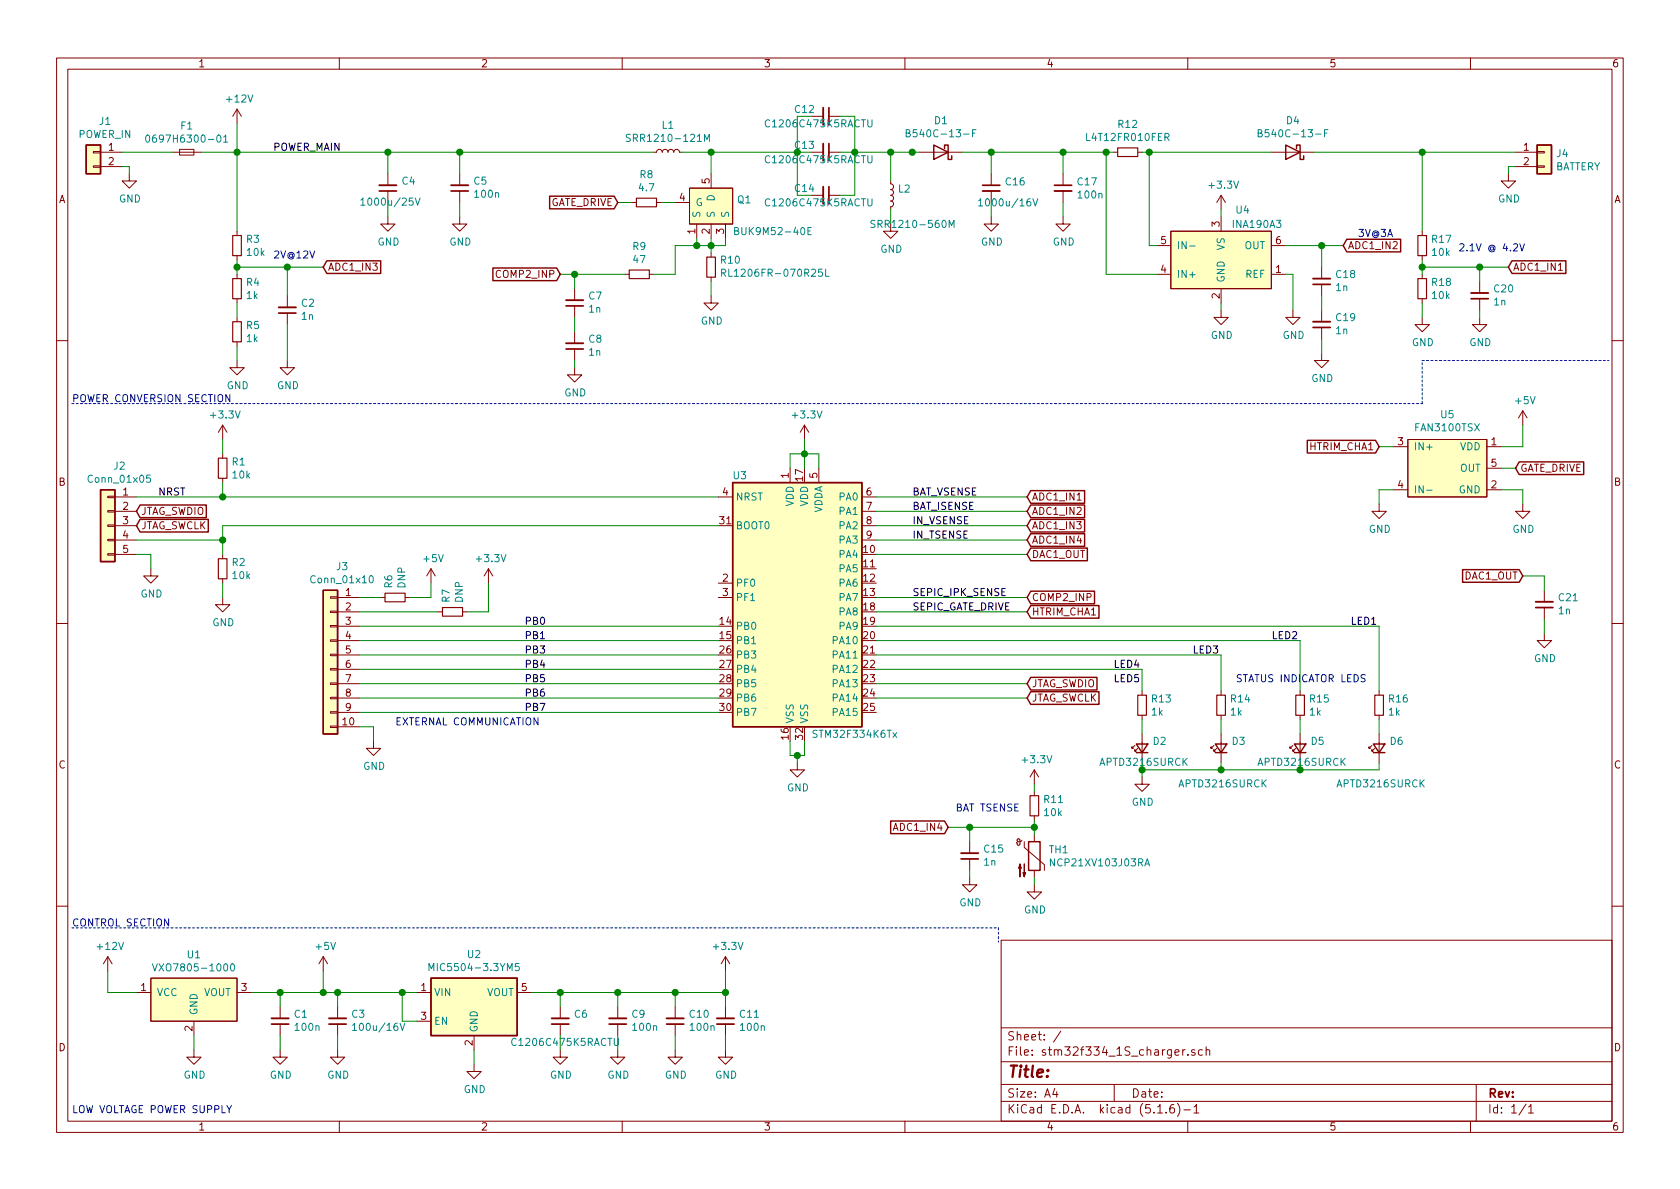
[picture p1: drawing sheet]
EESchema Schematic File Version 4
EELAYER 30 0
EELAYER END
$Descr A4 11693 8268
encoding utf-8
Sheet 1 1
Title ""
Date ""
Rev ""
Comp ""
Comment1 ""
Comment2 ""
Comment3 ""
Comment4 ""
$EndDescr
$Comp
L MCU_ST_STM32F3:STM32F334K6Tx U3
U 1 1
P 5600 4150
F 0 "U3" H 5150 5000 50  0000 C CNN
F 1 "STM32F334K6Tx" H 5950 3200 50  0000 C CNN
F 2 "Package_QFP:LQFP-32_7x7mm_P0.8mm" H 5100 3250 50  0001 R CNN
F 3 "http://www.st.com/st-web-ui/static/active/en/resource/technical/document/datasheet/DM00097745.pdf" H 5600 4150 50  0001 C CNN
	1    5600 4150
	1    0    0    -1  
$EndComp
$Comp
L Connector_Generic:Conn_01x02 J4
U 1 1
P 10750 1050
F 0 "J4" H 10830 1042 50  0000 L CNN
F 1 "BATTERY" H 10830 951 50  0000 L CNN
F 2 "stm32f334_1S_charger:18650_holder" H 10750 1050 50  0001 C CNN
F 3 "~" H 10750 1050 50  0001 C CNN
	1    10750 1050
	1    0    0    -1  
$EndComp
$Comp
L power:GND #PWR042
U 1 1
P 10500 1200
F 0 "#PWR042" H 10500 950 50  0001 C CNN
F 1 "GND" H 10505 1027 50  0000 C CNN
F 2 "" H 10500 1200 50  0001 C CNN
F 3 "" H 10500 1200 50  0001 C CNN
	1    10500 1200
	1    0    0    -1  
$EndComp
Wire Wire Line
	10500 1200 10500 1150
Wire Wire Line
	10500 1150 10550 1150
Text GLabel 10550 3250 2    50   Input ~ 0
GATE_DRIVE
$Comp
L stm32f334_1S_charger:FAN3100TSX U5
U 1 1
P 9800 3100
F 0 "U5" H 10075 3325 50  0000 C CNN
F 1 "FAN3100TSX" H 10075 3234 50  0000 C CNN
F 2 "Package_TO_SOT_SMD:SOT-23-5_HandSoldering" H 10050 3100 50  0001 C CNN
F 3 "" H 10050 3100 50  0001 C CNN
	1    9800 3100
	1    0    0    -1  
$EndComp
Wire Wire Line
	10550 3250 10450 3250
$Comp
L power:+5V #PWR043
U 1 1
P 10600 2950
F 0 "#PWR043" H 10600 2800 50  0001 C CNN
F 1 "+5V" H 10615 3123 50  0000 C CNN
F 2 "" H 10600 2950 50  0001 C CNN
F 3 "" H 10600 2950 50  0001 C CNN
	1    10600 2950
	1    0    0    -1  
$EndComp
Wire Wire Line
	10600 2950 10600 3100
Wire Wire Line
	10600 3100 10450 3100
$Comp
L power:GND #PWR044
U 1 1
P 10600 3500
F 0 "#PWR044" H 10600 3250 50  0001 C CNN
F 1 "GND" H 10605 3327 50  0000 C CNN
F 2 "" H 10600 3500 50  0001 C CNN
F 3 "" H 10600 3500 50  0001 C CNN
	1    10600 3500
	1    0    0    -1  
$EndComp
Wire Wire Line
	10600 3500 10600 3400
Wire Wire Line
	10600 3400 10450 3400
Wire Wire Line
	9700 3400 9600 3400
Wire Wire Line
	9600 3400 9600 3500
Wire Wire Line
	9600 3100 9700 3100
$Comp
L power:GND #PWR039
U 1 1
P 9600 3500
F 0 "#PWR039" H 9600 3250 50  0001 C CNN
F 1 "GND" H 9605 3327 50  0000 C CNN
F 2 "" H 9600 3500 50  0001 C CNN
F 3 "" H 9600 3500 50  0001 C CNN
	1    9600 3500
	1    0    0    -1  
$EndComp
$Comp
L power:GND #PWR026
U 1 1
P 5550 5300
F 0 "#PWR026" H 5550 5050 50  0001 C CNN
F 1 "GND" H 5555 5127 50  0000 C CNN
F 2 "" H 5550 5300 50  0001 C CNN
F 3 "" H 5550 5300 50  0001 C CNN
	1    5550 5300
	1    0    0    -1  
$EndComp
Wire Wire Line
	5500 5150 5500 5250
Wire Wire Line
	5500 5250 5550 5250
Wire Wire Line
	5600 5250 5600 5150
Wire Wire Line
	5550 5300 5550 5250
Connection ~ 5550 5250
Wire Wire Line
	5550 5250 5600 5250
Text GLabel 7150 4250 2    50   Input ~ 0
HTRIM_CHA1
Text GLabel 9600 3100 0    50   Input ~ 0
HTRIM_CHA1
Text GLabel 7150 3850 2    50   Input ~ 0
DAC1_OUT
Text GLabel 10600 4000 0    50   Input ~ 0
DAC1_OUT
$Comp
L Device:C_Small C21
U 1 1
P 10750 4200
F 0 "C21" H 10658 4154 50  0000 R CNN
F 1 "1n" H 10658 4245 50  0000 R CNN
F 2 "Capacitor_SMD:C_1206_3216Metric_Pad1.42x1.75mm_HandSolder" H 10750 4200 50  0001 C CNN
F 3 "~" H 10750 4200 50  0001 C CNN
	1    10750 4200
	-1   0    0    1   
$EndComp
$Comp
L power:GND #PWR045
U 1 1
P 10750 4400
F 0 "#PWR045" H 10750 4150 50  0001 C CNN
F 1 "GND" H 10755 4227 50  0000 C CNN
F 2 "" H 10750 4400 50  0001 C CNN
F 3 "" H 10750 4400 50  0001 C CNN
	1    10750 4400
	1    0    0    -1  
$EndComp
Wire Wire Line
	10600 4000 10750 4000
Wire Wire Line
	10750 4000 10750 4100
Wire Wire Line
	10750 4300 10750 4400
Text GLabel 7150 4150 2    50   Input ~ 0
COMP2_INP
Text GLabel 7150 3450 2    50   Input ~ 0
ADC1_IN1
Text GLabel 10500 1850 2    50   Input ~ 0
ADC1_IN1
$Comp
L Device:R_Small R17
U 1 1
P 9900 1700
F 0 "R17" H 9959 1746 50  0000 L CNN
F 1 "10k" H 9959 1655 50  0000 L CNN
F 2 "Resistor_SMD:R_1206_3216Metric_Pad1.42x1.75mm_HandSolder" H 9900 1700 50  0001 C CNN
F 3 "~" H 9900 1700 50  0001 C CNN
	1    9900 1700
	1    0    0    -1  
$EndComp
$Comp
L Device:R_Small R18
U 1 1
P 9900 2000
F 0 "R18" H 9959 2046 50  0000 L CNN
F 1 "10k" H 9959 1955 50  0000 L CNN
F 2 "Resistor_SMD:R_1206_3216Metric_Pad1.42x1.75mm_HandSolder" H 9900 2000 50  0001 C CNN
F 3 "~" H 9900 2000 50  0001 C CNN
	1    9900 2000
	1    0    0    -1  
$EndComp
Wire Wire Line
	9900 1600 9900 1050
Text GLabel 3900 1900 0    50   Input ~ 0
COMP2_INP
Wire Wire Line
	4000 2200 4000 2300
Wire Wire Line
	4000 1900 4350 1900
Connection ~ 4000 1900
Wire Wire Line
	4000 2000 4000 1900
Wire Wire Line
	4950 1700 4950 1750
Connection ~ 4950 1700
Wire Wire Line
	4700 1700 4850 1700
Wire Wire Line
	4700 1900 4700 1700
Wire Wire Line
	4550 1900 4700 1900
Wire Wire Line
	3900 1900 4000 1900
$Comp
L power:GND #PWR020
U 1 1
P 4000 2550
F 0 "#PWR020" H 4000 2300 50  0001 C CNN
F 1 "GND" H 4005 2377 50  0000 C CNN
F 2 "" H 4000 2550 50  0001 C CNN
F 3 "" H 4000 2550 50  0001 C CNN
	1    4000 2550
	1    0    0    -1  
$EndComp
$Comp
L Device:C_Small C7
U 1 1
P 4000 2100
F 0 "C7" H 3908 2054 50  0000 R CNN
F 1 "1n" H 3908 2145 50  0000 R CNN
F 2 "Capacitor_SMD:C_1206_3216Metric_Pad1.42x1.75mm_HandSolder" H 4000 2100 50  0001 C CNN
F 3 "~" H 4000 2100 50  0001 C CNN
	1    4000 2100
	-1   0    0    1   
$EndComp
$Comp
L Device:R_Small R9
U 1 1
P 4450 1900
F 0 "R9" V 4254 1900 50  0000 C CNN
F 1 "47" V 4345 1900 50  0000 C CNN
F 2 "Resistor_SMD:R_1206_3216Metric_Pad1.42x1.75mm_HandSolder" H 4450 1900 50  0001 C CNN
F 3 "~" H 4450 1900 50  0001 C CNN
	1    4450 1900
	0    1    1    0   
$EndComp
Wire Wire Line
	4600 1400 4700 1400
Wire Wire Line
	4300 1400 4400 1400
$Comp
L Device:R_Small R8
U 1 1
P 4500 1400
F 0 "R8" V 4304 1400 50  0000 C CNN
F 1 "4.7" V 4395 1400 50  0000 C CNN
F 2 "Resistor_SMD:R_1206_3216Metric_Pad1.42x1.75mm_HandSolder" H 4500 1400 50  0001 C CNN
F 3 "~" H 4500 1400 50  0001 C CNN
	1    4500 1400
	0    1    1    0   
$EndComp
Text GLabel 4300 1400 0    50   Input ~ 0
GATE_DRIVE
Wire Wire Line
	4950 1950 4950 2050
Wire Wire Line
	4950 1650 4950 1700
$Comp
L Device:R_Small R10
U 1 1
P 4950 1850
F 0 "R10" H 4891 1804 50  0000 R CNN
F 1 "RL1206FR-070R25L" H 4891 1895 50  0000 R CNN
F 2 "Resistor_SMD:R_1206_3216Metric_Pad1.42x1.75mm_HandSolder" H 4950 1850 50  0001 C CNN
F 3 "~" H 4950 1850 50  0001 C CNN
	1    4950 1850
	-1   0    0    1   
$EndComp
Wire Wire Line
	6200 1450 6200 1550
Wire Wire Line
	6900 1400 6900 1500
Wire Wire Line
	6900 1050 7400 1050
Wire Wire Line
	6900 1200 6900 1050
Wire Wire Line
	7400 1200 7400 1050
Wire Wire Line
	7400 1500 7400 1400
$Comp
L power:GND #PWR033
U 1 1
P 7400 1500
F 0 "#PWR033" H 7400 1250 50  0001 C CNN
F 1 "GND" H 7405 1327 50  0000 C CNN
F 2 "" H 7400 1500 50  0001 C CNN
F 3 "" H 7400 1500 50  0001 C CNN
	1    7400 1500
	1    0    0    -1  
$EndComp
$Comp
L power:GND #PWR030
U 1 1
P 6900 1500
F 0 "#PWR030" H 6900 1250 50  0001 C CNN
F 1 "GND" H 6905 1327 50  0000 C CNN
F 2 "" H 6900 1500 50  0001 C CNN
F 3 "" H 6900 1500 50  0001 C CNN
	1    6900 1500
	1    0    0    -1  
$EndComp
$Comp
L power:GND #PWR028
U 1 1
P 6200 1550
F 0 "#PWR028" H 6200 1300 50  0001 C CNN
F 1 "GND" H 6205 1377 50  0000 C CNN
F 2 "" H 6200 1550 50  0001 C CNN
F 3 "" H 6200 1550 50  0001 C CNN
	1    6200 1550
	1    0    0    -1  
$EndComp
$Comp
L power:GND #PWR023
U 1 1
P 4950 2050
F 0 "#PWR023" H 4950 1800 50  0001 C CNN
F 1 "GND" H 4955 1877 50  0000 C CNN
F 2 "" H 4950 2050 50  0001 C CNN
F 3 "" H 4950 2050 50  0001 C CNN
	1    4950 2050
	1    0    0    -1  
$EndComp
Wire Wire Line
	5550 1350 5550 1050
Wire Wire Line
	5650 1350 5550 1350
Connection ~ 5550 1050
Wire Wire Line
	5550 800  5550 1050
Wire Wire Line
	5650 800  5550 800 
Wire Wire Line
	5950 1350 5950 1050
Wire Wire Line
	5850 1350 5950 1350
Wire Wire Line
	5950 1050 5850 1050
Connection ~ 5950 1050
Wire Wire Line
	5950 800  5950 1050
Wire Wire Line
	5850 800  5950 800 
Wire Wire Line
	6200 1050 5950 1050
Wire Wire Line
	6200 1250 6200 1050
Wire Wire Line
	2700 1400 2700 1500
Wire Wire Line
	2700 1050 3200 1050
Wire Wire Line
	2700 1200 2700 1050
Wire Wire Line
	3200 1050 4550 1050
Connection ~ 3200 1050
Wire Wire Line
	3200 1200 3200 1050
Wire Wire Line
	3200 1500 3200 1400
$Comp
L power:GND #PWR016
U 1 1
P 3200 1500
F 0 "#PWR016" H 3200 1250 50  0001 C CNN
F 1 "GND" H 3205 1327 50  0000 C CNN
F 2 "" H 3200 1500 50  0001 C CNN
F 3 "" H 3200 1500 50  0001 C CNN
	1    3200 1500
	1    0    0    -1  
$EndComp
$Comp
L power:GND #PWR014
U 1 1
P 2700 1500
F 0 "#PWR014" H 2700 1250 50  0001 C CNN
F 1 "GND" H 2705 1327 50  0000 C CNN
F 2 "" H 2700 1500 50  0001 C CNN
F 3 "" H 2700 1500 50  0001 C CNN
	1    2700 1500
	1    0    0    -1  
$EndComp
$Comp
L Device:Fuse_Small F1
U 1 1
P 1300 1050
F 0 "F1" H 1300 1235 50  0000 C CNN
F 1 "0697H6300-01" H 1300 1144 50  0000 C CNN
F 2 "stm32f334_1S_charger:0697H6300-01" H 1300 1050 50  0001 C CNN
F 3 "~" H 1300 1050 50  0001 C CNN
	1    1300 1050
	1    0    0    -1  
$EndComp
Text Label 1900 1050 0    50   ~ 0
POWER_MAIN
Wire Wire Line
	900  1150 900  1200
Wire Wire Line
	850  1150 900  1150
$Comp
L power:GND #PWR02
U 1 1
P 900 1200
F 0 "#PWR02" H 900 950 50  0001 C CNN
F 1 "GND" H 905 1027 50  0000 C CNN
F 2 "" H 900 1200 50  0001 C CNN
F 3 "" H 900 1200 50  0001 C CNN
	1    900  1200
	1    0    0    -1  
$EndComp
Wire Wire Line
	850  1050 1200 1050
Wire Wire Line
	5650 1050 5550 1050
$Comp
L Connector_Generic:Conn_01x02 J1
U 1 1
P 650 1050
F 0 "J1" H 568 1267 50  0000 C CNN
F 1 "POWER_IN" H 568 1176 50  0000 C CNN
F 2 "Connector_PinHeader_2.54mm:PinHeader_1x02_P2.54mm_Vertical" H 650 1050 50  0001 C CNN
F 3 "~" H 650 1050 50  0001 C CNN
	1    650  1050
	-1   0    0    -1  
$EndComp
$Comp
L Device:C_Small C4
U 1 1
P 2700 1300
F 0 "C4" H 2608 1254 50  0000 R CNN
F 1 "1000u/25V" H 2900 1400 50  0000 R CNN
F 2 "Capacitor_THT:CP_Radial_D13.0mm_P5.00mm" H 2700 1300 50  0001 C CNN
F 3 "~" H 2700 1300 50  0001 C CNN
	1    2700 1300
	-1   0    0    1   
$EndComp
$Comp
L Device:C_Small C5
U 1 1
P 3200 1300
F 0 "C5" H 3108 1254 50  0000 R CNN
F 1 "100n" H 3108 1345 50  0000 R CNN
F 2 "Capacitor_SMD:C_1206_3216Metric_Pad1.42x1.75mm_HandSolder" H 3200 1300 50  0001 C CNN
F 3 "~" H 3200 1300 50  0001 C CNN
	1    3200 1300
	-1   0    0    1   
$EndComp
$Comp
L Device:C_Small C14
U 1 1
P 5750 1350
F 0 "C14" V 5700 1200 50  0000 C CNN
F 1 "C1206C475K5RACTU" V 5800 1300 50  0000 C CNN
F 2 "Capacitor_SMD:C_1206_3216Metric_Pad1.42x1.75mm_HandSolder" H 5750 1350 50  0001 C CNN
F 3 "~" H 5750 1350 50  0001 C CNN
	1    5750 1350
	0    1    1    0   
$EndComp
$Comp
L Device:C_Small C12
U 1 1
P 5750 800
F 0 "C12" V 5700 650 50  0000 C CNN
F 1 "C1206C475K5RACTU" V 5800 750 50  0000 C CNN
F 2 "Capacitor_SMD:C_1206_3216Metric_Pad1.42x1.75mm_HandSolder" H 5750 800 50  0001 C CNN
F 3 "~" H 5750 800 50  0001 C CNN
	1    5750 800 
	0    1    1    0   
$EndComp
$Comp
L Device:C_Small C13
U 1 1
P 5750 1050
F 0 "C13" V 5700 900 50  0000 C CNN
F 1 "C1206C475K5RACTU" V 5800 1000 50  0000 C CNN
F 2 "Capacitor_SMD:C_1206_3216Metric_Pad1.42x1.75mm_HandSolder" H 5750 1050 50  0001 C CNN
F 3 "~" H 5750 1050 50  0001 C CNN
	1    5750 1050
	0    1    1    0   
$EndComp
$Comp
L Device:L_Small L1
U 1 1
P 4650 1050
F 0 "L1" V 4835 1050 50  0000 C CNN
F 1 "SRR1210-121M" V 4744 1050 50  0000 C CNN
F 2 "Inductor_SMD:L_Bourns_SRR1210A" H 4650 1050 50  0001 C CNN
F 3 "~" H 4650 1050 50  0001 C CNN
	1    4650 1050
	0    -1   -1   0   
$EndComp
$Comp
L Device:L_Small L2
U 1 1
P 6200 1350
F 0 "L2" H 6248 1396 50  0000 L CNN
F 1 "SRR1210-560M" H 6050 1150 50  0000 L CNN
F 2 "Inductor_SMD:L_Bourns_SRR1210A" H 6200 1350 50  0001 C CNN
F 3 "~" H 6200 1350 50  0001 C CNN
	1    6200 1350
	1    0    0    -1  
$EndComp
$Comp
L Device:C_Small C16
U 1 1
P 6900 1300
F 0 "C16" H 6992 1346 50  0000 L CNN
F 1 "1000u/16V" H 6800 1200 50  0000 L CNN
F 2 "Capacitor_THT:CP_Radial_D10.0mm_P5.00mm" H 6900 1300 50  0001 C CNN
F 3 "~" H 6900 1300 50  0001 C CNN
	1    6900 1300
	1    0    0    -1  
$EndComp
$Comp
L Device:C_Small C17
U 1 1
P 7400 1300
F 0 "C17" H 7492 1346 50  0000 L CNN
F 1 "100n" H 7492 1255 50  0000 L CNN
F 2 "Capacitor_SMD:C_1206_3216Metric_Pad1.42x1.75mm_HandSolder" H 7400 1300 50  0001 C CNN
F 3 "~" H 7400 1300 50  0001 C CNN
	1    7400 1300
	1    0    0    -1  
$EndComp
Wire Wire Line
	9000 1900 8950 1900
Wire Wire Line
	8500 2100 8500 2150
Wire Wire Line
	8500 1450 8500 1500
$Comp
L power:GND #PWR037
U 1 1
P 9000 2150
F 0 "#PWR037" H 9000 1900 50  0001 C CNN
F 1 "GND" H 9005 1977 50  0000 C CNN
F 2 "" H 9000 2150 50  0001 C CNN
F 3 "" H 9000 2150 50  0001 C CNN
	1    9000 2150
	1    0    0    -1  
$EndComp
$Comp
L power:GND #PWR036
U 1 1
P 8500 2150
F 0 "#PWR036" H 8500 1900 50  0001 C CNN
F 1 "GND" H 8505 1977 50  0000 C CNN
F 2 "" H 8500 2150 50  0001 C CNN
F 3 "" H 8500 2150 50  0001 C CNN
	1    8500 2150
	1    0    0    -1  
$EndComp
$Comp
L power:+3.3V #PWR035
U 1 1
P 8500 1450
F 0 "#PWR035" H 8500 1300 50  0001 C CNN
F 1 "+3.3V" H 8515 1623 50  0000 C CNN
F 2 "" H 8500 1450 50  0001 C CNN
F 3 "" H 8500 1450 50  0001 C CNN
	1    8500 1450
	1    0    0    -1  
$EndComp
$Comp
L Device:R_Small R12
U 1 1
P 7850 1050
F 0 "R12" V 7654 1050 50  0000 C CNN
F 1 "L4T12FR010FER" V 7745 1050 50  0000 C CNN
F 2 "Resistor_SMD:R_1206_3216Metric_Pad1.42x1.75mm_HandSolder" H 7850 1050 50  0001 C CNN
F 3 "~" H 7850 1050 50  0001 C CNN
	1    7850 1050
	0    1    1    0   
$EndComp
$Comp
L stm32f334_1S_charger:INA190A3 U4
U 1 1
P 8500 1600
F 0 "U4" H 8650 1750 50  0000 C CNN
F 1 "INA190A3" H 8750 1650 50  0000 C CNN
F 2 "stm32f334_1S_charger:SC70-6" H 9700 1100 50  0001 C CNN
F 3 "" H 9700 1100 50  0001 C CNN
	1    8500 1600
	1    0    0    -1  
$EndComp
Wire Wire Line
	1400 1050 1650 1050
Connection ~ 2700 1050
Text GLabel 7150 3550 2    50   Input ~ 0
ADC1_IN2
Text GLabel 9350 1700 2    50   Input ~ 0
ADC1_IN2
$Comp
L power:GND #PWR040
U 1 1
P 9900 2200
F 0 "#PWR040" H 9900 1950 50  0001 C CNN
F 1 "GND" H 9905 2027 50  0000 C CNN
F 2 "" H 9900 2200 50  0001 C CNN
F 3 "" H 9900 2200 50  0001 C CNN
	1    9900 2200
	1    0    0    -1  
$EndComp
Wire Wire Line
	9900 2100 9900 2200
Wire Wire Line
	9900 1800 9900 1850
Wire Wire Line
	9900 1850 10300 1850
Wire Wire Line
	9900 1900 9900 1850
Connection ~ 9900 1850
Text GLabel 2250 1850 2    50   Input ~ 0
ADC1_IN3
$Comp
L Device:R_Small R3
U 1 1
P 1650 1700
F 0 "R3" H 1709 1746 50  0000 L CNN
F 1 "10k" H 1709 1655 50  0000 L CNN
F 2 "Resistor_SMD:R_1206_3216Metric_Pad1.42x1.75mm_HandSolder" H 1650 1700 50  0001 C CNN
F 3 "~" H 1650 1700 50  0001 C CNN
	1    1650 1700
	1    0    0    -1  
$EndComp
$Comp
L Device:R_Small R4
U 1 1
P 1650 2000
F 0 "R4" H 1709 2046 50  0000 L CNN
F 1 "1k" H 1709 1955 50  0000 L CNN
F 2 "Resistor_SMD:R_1206_3216Metric_Pad1.42x1.75mm_HandSolder" H 1650 2000 50  0001 C CNN
F 3 "~" H 1650 2000 50  0001 C CNN
	1    1650 2000
	1    0    0    -1  
$EndComp
Wire Wire Line
	1650 1600 1650 1050
Wire Wire Line
	1650 1800 1650 1850
Wire Wire Line
	1650 1900 1650 1850
Connection ~ 1650 1850
Connection ~ 1650 1050
Wire Wire Line
	1650 1050 2700 1050
Text GLabel 7150 3650 2    50   Input ~ 0
ADC1_IN3
Text GLabel 7150 4750 2    50   Input ~ 0
JTAG_SWDIO
Text GLabel 7150 4850 2    50   Input ~ 0
JTAG_SWCLK
Wire Wire Line
	6100 3650 7150 3650
Wire Wire Line
	6100 3550 7150 3550
Wire Wire Line
	6100 3450 7150 3450
Text Label 6350 3450 0    50   ~ 0
BAT_VSENSE
Text Label 6350 3550 0    50   ~ 0
BAT_ISENSE
Text Label 6350 3650 0    50   ~ 0
IN_VSENSE
Wire Wire Line
	6100 4150 7150 4150
Text Label 6350 4150 0    50   ~ 0
SEPIC_IPK_SENSE
Wire Wire Line
	6100 4250 7150 4250
Text Label 6350 4250 0    50   ~ 0
SEPIC_GATE_DRIVE
$Comp
L power:+12V #PWR07
U 1 1
P 1650 850
F 0 "#PWR07" H 1650 700 50  0001 C CNN
F 1 "+12V" H 1665 1023 50  0000 C CNN
F 2 "" H 1650 850 50  0001 C CNN
F 3 "" H 1650 850 50  0001 C CNN
	1    1650 850 
	1    0    0    -1  
$EndComp
Wire Wire Line
	1650 850  1650 1050
$Comp
L power:+12V #PWR01
U 1 1
P 750 6750
F 0 "#PWR01" H 750 6600 50  0001 C CNN
F 1 "+12V" H 765 6923 50  0000 C CNN
F 2 "" H 750 6750 50  0001 C CNN
F 3 "" H 750 6750 50  0001 C CNN
	1    750  6750
	1    0    0    -1  
$EndComp
$Comp
L Device:R_Small R2
U 1 1
P 1550 3950
F 0 "R2" H 1609 3996 50  0000 L CNN
F 1 "10k" H 1609 3905 50  0000 L CNN
F 2 "Resistor_SMD:R_1206_3216Metric_Pad1.42x1.75mm_HandSolder" H 1550 3950 50  0001 C CNN
F 3 "~" H 1550 3950 50  0001 C CNN
	1    1550 3950
	1    0    0    -1  
$EndComp
Wire Wire Line
	5000 3450 1550 3450
Text GLabel 950  3550 2    50   Input ~ 0
JTAG_SWDIO
Text GLabel 950  3650 2    50   Input ~ 0
JTAG_SWCLK
Text Label 1100 3450 0    50   ~ 0
NRST
Wire Wire Line
	950  3750 1550 3750
Wire Wire Line
	1550 3750 1550 3650
Wire Wire Line
	1550 3650 5000 3650
$Comp
L Connector_Generic:Conn_01x05 J2
U 1 1
P 750 3650
F 0 "J2" H 668 4067 50  0000 C CNN
F 1 "Conn_01x05" H 668 3976 50  0000 C CNN
F 2 "Connector_PinHeader_2.54mm:PinHeader_1x05_P2.54mm_Vertical" H 750 3650 50  0001 C CNN
F 3 "~" H 750 3650 50  0001 C CNN
	1    750  3650
	-1   0    0    -1  
$EndComp
$Comp
L power:GND #PWR03
U 1 1
P 1050 3950
F 0 "#PWR03" H 1050 3700 50  0001 C CNN
F 1 "GND" H 1055 3777 50  0000 C CNN
F 2 "" H 1050 3950 50  0001 C CNN
F 3 "" H 1050 3950 50  0001 C CNN
	1    1050 3950
	1    0    0    -1  
$EndComp
$Comp
L power:GND #PWR06
U 1 1
P 1550 4150
F 0 "#PWR06" H 1550 3900 50  0001 C CNN
F 1 "GND" H 1555 3977 50  0000 C CNN
F 2 "" H 1550 4150 50  0001 C CNN
F 3 "" H 1550 4150 50  0001 C CNN
	1    1550 4150
	1    0    0    -1  
$EndComp
Wire Wire Line
	1550 3850 1550 3750
Connection ~ 1550 3750
Wire Wire Line
	1550 4050 1550 4150
Wire Wire Line
	1050 3950 1050 3850
Wire Wire Line
	1050 3850 950  3850
$Comp
L Device:R_Small R1
U 1 1
P 1550 3250
F 0 "R1" H 1609 3296 50  0000 L CNN
F 1 "10k" H 1609 3205 50  0000 L CNN
F 2 "Resistor_SMD:R_1206_3216Metric_Pad1.42x1.75mm_HandSolder" H 1550 3250 50  0001 C CNN
F 3 "~" H 1550 3250 50  0001 C CNN
	1    1550 3250
	1    0    0    -1  
$EndComp
$Comp
L power:+3.3V #PWR027
U 1 1
P 5600 3050
F 0 "#PWR027" H 5600 2900 50  0001 C CNN
F 1 "+3.3V" H 5615 3223 50  0000 C CNN
F 2 "" H 5600 3050 50  0001 C CNN
F 3 "" H 5600 3050 50  0001 C CNN
	1    5600 3050
	1    0    0    -1  
$EndComp
Wire Wire Line
	5500 3250 5500 3150
Wire Wire Line
	5500 3150 5600 3150
Wire Wire Line
	5600 3150 5600 3050
Wire Wire Line
	5600 3150 5600 3250
Connection ~ 5600 3150
Wire Wire Line
	5700 3250 5700 3150
Wire Wire Line
	5700 3150 5600 3150
$Comp
L power:+3.3V #PWR05
U 1 1
P 1550 3050
F 0 "#PWR05" H 1550 2900 50  0001 C CNN
F 1 "+3.3V" H 1565 3223 50  0000 C CNN
F 2 "" H 1550 3050 50  0001 C CNN
F 3 "" H 1550 3050 50  0001 C CNN
	1    1550 3050
	1    0    0    -1  
$EndComp
Wire Wire Line
	1550 3350 1550 3450
Connection ~ 1550 3450
Wire Wire Line
	1550 3450 950  3450
Wire Wire Line
	1550 3050 1550 3150
Wire Wire Line
	9900 1050 10550 1050
$Comp
L Device:C_Small C20
U 1 1
P 10300 2050
F 0 "C20" H 10208 2004 50  0000 R CNN
F 1 "1n" H 10208 2095 50  0000 R CNN
F 2 "Capacitor_SMD:C_1206_3216Metric_Pad1.42x1.75mm_HandSolder" H 10300 2050 50  0001 C CNN
F 3 "~" H 10300 2050 50  0001 C CNN
	1    10300 2050
	-1   0    0    1   
$EndComp
$Comp
L power:GND #PWR041
U 1 1
P 10300 2200
F 0 "#PWR041" H 10300 1950 50  0001 C CNN
F 1 "GND" H 10305 2027 50  0000 C CNN
F 2 "" H 10300 2200 50  0001 C CNN
F 3 "" H 10300 2200 50  0001 C CNN
	1    10300 2200
	1    0    0    -1  
$EndComp
Wire Wire Line
	10300 2150 10300 2200
Wire Wire Line
	10300 1950 10300 1850
Connection ~ 10300 1850
Wire Wire Line
	10300 1850 10500 1850
$Comp
L stm32f334_1S_charger:VXO7805-1000 U1
U 1 1
P 1350 6900
F 0 "U1" H 1350 7165 50  0000 C CNN
F 1 "VXO7805-1000" H 1350 7074 50  0000 C CNN
F 2 "stm32f334_1S_charger:VXO7805-1000" H 1350 6900 50  0001 C CNN
F 3 "" H 1350 6900 50  0001 C CNN
	1    1350 6900
	1    0    0    -1  
$EndComp
$Comp
L Device:C_Small C1
U 1 1
P 1950 7100
F 0 "C1" H 1858 7054 50  0000 R CNN
F 1 "100n" H 1858 7145 50  0000 R CNN
F 2 "Capacitor_SMD:C_1206_3216Metric_Pad1.42x1.75mm_HandSolder" H 1950 7100 50  0001 C CNN
F 3 "~" H 1950 7100 50  0001 C CNN
	1    1950 7100
	-1   0    0    1   
$EndComp
$Comp
L Device:C_Small C3
U 1 1
P 2350 7100
F 0 "C3" H 2258 7054 50  0000 R CNN
F 1 "100u/16V" H 2258 7145 50  0000 R CNN
F 2 "Capacitor_THT:CP_Radial_D6.3mm_P2.50mm" H 2350 7100 50  0001 C CNN
F 3 "~" H 2350 7100 50  0001 C CNN
	1    2350 7100
	-1   0    0    1   
$EndComp
$Comp
L power:GND #PWR04
U 1 1
P 1350 7300
F 0 "#PWR04" H 1350 7050 50  0001 C CNN
F 1 "GND" H 1355 7127 50  0000 C CNN
F 2 "" H 1350 7300 50  0001 C CNN
F 3 "" H 1350 7300 50  0001 C CNN
	1    1350 7300
	1    0    0    -1  
$EndComp
$Comp
L power:GND #PWR09
U 1 1
P 1950 7300
F 0 "#PWR09" H 1950 7050 50  0001 C CNN
F 1 "GND" H 1955 7127 50  0000 C CNN
F 2 "" H 1950 7300 50  0001 C CNN
F 3 "" H 1950 7300 50  0001 C CNN
	1    1950 7300
	1    0    0    -1  
$EndComp
$Comp
L power:GND #PWR012
U 1 1
P 2350 7300
F 0 "#PWR012" H 2350 7050 50  0001 C CNN
F 1 "GND" H 2355 7127 50  0000 C CNN
F 2 "" H 2350 7300 50  0001 C CNN
F 3 "" H 2350 7300 50  0001 C CNN
	1    2350 7300
	1    0    0    -1  
$EndComp
Wire Wire Line
	950  6900 750  6900
Wire Wire Line
	750  6900 750  6750
Wire Wire Line
	1350 7200 1350 7300
Wire Wire Line
	1750 6900 1950 6900
Wire Wire Line
	1950 6900 1950 7000
Wire Wire Line
	1950 6900 2250 6900
Connection ~ 1950 6900
Wire Wire Line
	1950 7300 1950 7200
Wire Wire Line
	2350 7300 2350 7200
$Comp
L power:+5V #PWR011
U 1 1
P 2250 6750
F 0 "#PWR011" H 2250 6600 50  0001 C CNN
F 1 "+5V" H 2265 6923 50  0000 C CNN
F 2 "" H 2250 6750 50  0001 C CNN
F 3 "" H 2250 6750 50  0001 C CNN
	1    2250 6750
	1    0    0    -1  
$EndComp
Wire Wire Line
	2250 6750 2250 6900
Wire Wire Line
	2350 7000 2350 6900
Wire Wire Line
	2350 6900 2250 6900
Connection ~ 2250 6900
Wire Wire Line
	2350 6900 2800 6900
Connection ~ 2350 6900
$Comp
L power:GND #PWR017
U 1 1
P 3300 7400
F 0 "#PWR017" H 3300 7150 50  0001 C CNN
F 1 "GND" H 3305 7227 50  0000 C CNN
F 2 "" H 3300 7400 50  0001 C CNN
F 3 "" H 3300 7400 50  0001 C CNN
	1    3300 7400
	1    0    0    -1  
$EndComp
Wire Wire Line
	3300 7300 3300 7400
$Comp
L Device:C_Small C6
U 1 1
P 3900 7100
F 0 "C6" H 3808 7054 50  0000 R CNN
F 1 "C1206C475K5RACTU" H 4250 7250 50  0000 R CNN
F 2 "Capacitor_SMD:C_1206_3216Metric_Pad1.42x1.75mm_HandSolder" H 3900 7100 50  0001 C CNN
F 3 "~" H 3900 7100 50  0001 C CNN
	1    3900 7100
	-1   0    0    1   
$EndComp
$Comp
L Device:C_Small C9
U 1 1
P 4300 7100
F 0 "C9" H 4208 7054 50  0000 R CNN
F 1 "100n" H 4208 7145 50  0000 R CNN
F 2 "Capacitor_SMD:C_1206_3216Metric_Pad1.42x1.75mm_HandSolder" H 4300 7100 50  0001 C CNN
F 3 "~" H 4300 7100 50  0001 C CNN
	1    4300 7100
	-1   0    0    1   
$EndComp
$Comp
L Device:C_Small C10
U 1 1
P 4700 7100
F 0 "C10" H 4608 7054 50  0000 R CNN
F 1 "100n" H 4608 7145 50  0000 R CNN
F 2 "Capacitor_SMD:C_1206_3216Metric_Pad1.42x1.75mm_HandSolder" H 4700 7100 50  0001 C CNN
F 3 "~" H 4700 7100 50  0001 C CNN
	1    4700 7100
	-1   0    0    1   
$EndComp
$Comp
L Device:C_Small C11
U 1 1
P 5050 7100
F 0 "C11" H 4958 7054 50  0000 R CNN
F 1 "100n" H 4958 7145 50  0000 R CNN
F 2 "Capacitor_SMD:C_1206_3216Metric_Pad1.42x1.75mm_HandSolder" H 5050 7100 50  0001 C CNN
F 3 "~" H 5050 7100 50  0001 C CNN
	1    5050 7100
	-1   0    0    1   
$EndComp
$Comp
L power:GND #PWR019
U 1 1
P 3900 7300
F 0 "#PWR019" H 3900 7050 50  0001 C CNN
F 1 "GND" H 3905 7127 50  0000 C CNN
F 2 "" H 3900 7300 50  0001 C CNN
F 3 "" H 3900 7300 50  0001 C CNN
	1    3900 7300
	1    0    0    -1  
$EndComp
$Comp
L power:GND #PWR021
U 1 1
P 4300 7300
F 0 "#PWR021" H 4300 7050 50  0001 C CNN
F 1 "GND" H 4305 7127 50  0000 C CNN
F 2 "" H 4300 7300 50  0001 C CNN
F 3 "" H 4300 7300 50  0001 C CNN
	1    4300 7300
	1    0    0    -1  
$EndComp
$Comp
L power:GND #PWR022
U 1 1
P 4700 7300
F 0 "#PWR022" H 4700 7050 50  0001 C CNN
F 1 "GND" H 4705 7127 50  0000 C CNN
F 2 "" H 4700 7300 50  0001 C CNN
F 3 "" H 4700 7300 50  0001 C CNN
	1    4700 7300
	1    0    0    -1  
$EndComp
$Comp
L power:GND #PWR025
U 1 1
P 5050 7300
F 0 "#PWR025" H 5050 7050 50  0001 C CNN
F 1 "GND" H 5055 7127 50  0000 C CNN
F 2 "" H 5050 7300 50  0001 C CNN
F 3 "" H 5050 7300 50  0001 C CNN
	1    5050 7300
	1    0    0    -1  
$EndComp
$Comp
L power:+3.3V #PWR024
U 1 1
P 5050 6750
F 0 "#PWR024" H 5050 6600 50  0001 C CNN
F 1 "+3.3V" H 5065 6923 50  0000 C CNN
F 2 "" H 5050 6750 50  0001 C CNN
F 3 "" H 5050 6750 50  0001 C CNN
	1    5050 6750
	1    0    0    -1  
$EndComp
Wire Wire Line
	3700 6900 3900 6900
Wire Wire Line
	5050 6900 5050 7000
Wire Wire Line
	4700 7000 4700 6900
Connection ~ 4700 6900
Wire Wire Line
	4700 6900 5050 6900
Wire Wire Line
	4300 7000 4300 6900
Connection ~ 4300 6900
Wire Wire Line
	4300 6900 4700 6900
Wire Wire Line
	3900 7000 3900 6900
Connection ~ 3900 6900
Wire Wire Line
	3900 6900 4300 6900
Wire Wire Line
	5050 6750 5050 6900
Connection ~ 5050 6900
Wire Wire Line
	3900 7200 3900 7300
Wire Wire Line
	4300 7200 4300 7300
Wire Wire Line
	4700 7200 4700 7300
Wire Wire Line
	5050 7200 5050 7300
$Comp
L Regulator_Linear:MIC5504-3.3YM5 U2
U 1 1
P 3300 7000
F 0 "U2" H 3300 7367 50  0000 C CNN
F 1 "MIC5504-3.3YM5" H 3300 7276 50  0000 C CNN
F 2 "Package_TO_SOT_SMD:SOT-23-5" H 3300 6600 50  0001 C CNN
F 3 "http://ww1.microchip.com/downloads/en/DeviceDoc/MIC550X.pdf" H 3050 7250 50  0001 C CNN
	1    3300 7000
	1    0    0    -1  
$EndComp
Wire Wire Line
	2900 7100 2800 7100
Wire Wire Line
	2800 7100 2800 6900
Connection ~ 2800 6900
Wire Wire Line
	2800 6900 2900 6900
$Comp
L Device:R_Small R5
U 1 1
P 1650 2300
F 0 "R5" H 1709 2346 50  0000 L CNN
F 1 "1k" H 1709 2255 50  0000 L CNN
F 2 "Resistor_SMD:R_1206_3216Metric_Pad1.42x1.75mm_HandSolder" H 1650 2300 50  0001 C CNN
F 3 "~" H 1650 2300 50  0001 C CNN
	1    1650 2300
	1    0    0    -1  
$EndComp
$Comp
L power:GND #PWR08
U 1 1
P 1650 2500
F 0 "#PWR08" H 1650 2250 50  0001 C CNN
F 1 "GND" H 1655 2327 50  0000 C CNN
F 2 "" H 1650 2500 50  0001 C CNN
F 3 "" H 1650 2500 50  0001 C CNN
	1    1650 2500
	1    0    0    -1  
$EndComp
$Comp
L Device:C_Small C2
U 1 1
P 2000 2150
F 0 "C2" H 1908 2104 50  0000 R CNN
F 1 "1n" H 1908 2195 50  0000 R CNN
F 2 "Capacitor_SMD:C_1206_3216Metric_Pad1.42x1.75mm_HandSolder" H 2000 2150 50  0001 C CNN
F 3 "~" H 2000 2150 50  0001 C CNN
	1    2000 2150
	-1   0    0    1   
$EndComp
Wire Wire Line
	1650 1850 2000 1850
$Comp
L power:GND #PWR010
U 1 1
P 2000 2500
F 0 "#PWR010" H 2000 2250 50  0001 C CNN
F 1 "GND" H 2005 2327 50  0000 C CNN
F 2 "" H 2000 2500 50  0001 C CNN
F 3 "" H 2000 2500 50  0001 C CNN
	1    2000 2500
	1    0    0    -1  
$EndComp
Wire Wire Line
	2000 2500 2000 2250
Wire Wire Line
	2000 2050 2000 1850
Connection ~ 2000 1850
Wire Wire Line
	2000 1850 2250 1850
Wire Wire Line
	1650 2100 1650 2200
Wire Wire Line
	1650 2400 1650 2500
Text Notes 1900 1800 0    50   ~ 0
2V@12V
Text Notes 10150 1750 0    50   ~ 0
2.1V @ 4.2V
Text Notes 9450 1650 0    50   ~ 0
3V@3A
$Comp
L Device:C_Small C18
U 1 1
P 9200 1950
F 0 "C18" H 9108 1904 50  0000 R CNN
F 1 "1n" H 9108 1995 50  0000 R CNN
F 2 "Capacitor_SMD:C_1206_3216Metric_Pad1.42x1.75mm_HandSolder" H 9200 1950 50  0001 C CNN
F 3 "~" H 9200 1950 50  0001 C CNN
	1    9200 1950
	-1   0    0    1   
$EndComp
Wire Wire Line
	7950 1050 8000 1050
Wire Wire Line
	7750 1050 7700 1050
Connection ~ 7400 1050
Wire Wire Line
	7700 1050 7700 1900
Connection ~ 7700 1050
Wire Wire Line
	7700 1050 7400 1050
Wire Wire Line
	8000 1050 8000 1700
Wire Wire Line
	8000 1700 8050 1700
Wire Wire Line
	8050 1900 7700 1900
Wire Wire Line
	9000 1900 9000 2150
Wire Wire Line
	8950 1700 9200 1700
Wire Wire Line
	9200 1850 9200 1700
Connection ~ 9200 1700
Wire Wire Line
	9200 1700 9350 1700
$Comp
L Device:C_Small C19
U 1 1
P 9200 2250
F 0 "C19" H 9108 2204 50  0000 R CNN
F 1 "1n" H 9108 2295 50  0000 R CNN
F 2 "Capacitor_SMD:C_1206_3216Metric_Pad1.42x1.75mm_HandSolder" H 9200 2250 50  0001 C CNN
F 3 "~" H 9200 2250 50  0001 C CNN
	1    9200 2250
	-1   0    0    1   
$EndComp
$Comp
L power:GND #PWR038
U 1 1
P 9200 2450
F 0 "#PWR038" H 9200 2200 50  0001 C CNN
F 1 "GND" H 9205 2277 50  0000 C CNN
F 2 "" H 9200 2450 50  0001 C CNN
F 3 "" H 9200 2450 50  0001 C CNN
	1    9200 2450
	1    0    0    -1  
$EndComp
Wire Wire Line
	9200 2450 9200 2350
Wire Wire Line
	9200 2150 9200 2050
Wire Wire Line
	6400 1050 6350 1050
Connection ~ 6200 1050
Wire Wire Line
	6700 1050 6900 1050
Connection ~ 6900 1050
$Comp
L Device:C_Small C8
U 1 1
P 4000 2400
F 0 "C8" H 3908 2354 50  0000 R CNN
F 1 "1n" H 3908 2445 50  0000 R CNN
F 2 "Capacitor_SMD:C_1206_3216Metric_Pad1.42x1.75mm_HandSolder" H 4000 2400 50  0001 C CNN
F 3 "~" H 4000 2400 50  0001 C CNN
	1    4000 2400
	-1   0    0    1   
$EndComp
$Comp
L Connector_Generic:Conn_01x10 J3
U 1 1
P 2300 4550
F 0 "J3" H 2218 5167 50  0000 C CNN
F 1 "Conn_01x10" H 2218 5076 50  0000 C CNN
F 2 "Connector_PinHeader_2.54mm:PinHeader_1x10_P2.54mm_Vertical" H 2300 4550 50  0001 C CNN
F 3 "~" H 2300 4550 50  0001 C CNN
	1    2300 4550
	-1   0    0    -1  
$EndComp
Wire Wire Line
	5000 4350 2500 4350
Wire Wire Line
	2500 4450 5000 4450
Wire Wire Line
	5000 4550 2500 4550
Wire Wire Line
	2500 4650 5000 4650
Wire Wire Line
	5000 4750 2500 4750
Wire Wire Line
	2500 4850 5000 4850
Wire Wire Line
	5000 4950 2500 4950
$Comp
L power:GND #PWR013
U 1 1
P 2600 5150
F 0 "#PWR013" H 2600 4900 50  0001 C CNN
F 1 "GND" H 2605 4977 50  0000 C CNN
F 2 "" H 2600 5150 50  0001 C CNN
F 3 "" H 2600 5150 50  0001 C CNN
	1    2600 5150
	1    0    0    -1  
$EndComp
Wire Wire Line
	2500 5050 2600 5050
Wire Wire Line
	2600 5050 2600 5150
$Comp
L power:+3.3V #PWR018
U 1 1
P 3400 4050
F 0 "#PWR018" H 3400 3900 50  0001 C CNN
F 1 "+3.3V" H 3415 4223 50  0000 C CNN
F 2 "" H 3400 4050 50  0001 C CNN
F 3 "" H 3400 4050 50  0001 C CNN
	1    3400 4050
	1    0    0    -1  
$EndComp
$Comp
L power:+5V #PWR015
U 1 1
P 3000 4050
F 0 "#PWR015" H 3000 3900 50  0001 C CNN
F 1 "+5V" H 3015 4223 50  0000 C CNN
F 2 "" H 3000 4050 50  0001 C CNN
F 3 "" H 3000 4050 50  0001 C CNN
	1    3000 4050
	1    0    0    -1  
$EndComp
$Comp
L Device:R_Small R6
U 1 1
P 2750 4150
F 0 "R6" H 2809 4196 50  0000 L CNN
F 1 "DNP" H 2809 4105 50  0000 L CNN
F 2 "Resistor_SMD:R_1206_3216Metric_Pad1.42x1.75mm_HandSolder" H 2750 4150 50  0001 C CNN
F 3 "~" H 2750 4150 50  0001 C CNN
	1    2750 4150
	0    -1   -1   0   
$EndComp
$Comp
L Device:R_Small R7
U 1 1
P 3150 4250
F 0 "R7" H 3209 4296 50  0000 L CNN
F 1 "DNP" H 3209 4205 50  0000 L CNN
F 2 "Resistor_SMD:R_1206_3216Metric_Pad1.42x1.75mm_HandSolder" H 3150 4250 50  0001 C CNN
F 3 "~" H 3150 4250 50  0001 C CNN
	1    3150 4250
	0    -1   -1   0   
$EndComp
Wire Wire Line
	2850 4150 3000 4150
Wire Wire Line
	3000 4150 3000 4050
Wire Wire Line
	2500 4150 2650 4150
Wire Wire Line
	2500 4250 3050 4250
Wire Wire Line
	3250 4250 3400 4250
Wire Wire Line
	3400 4250 3400 4050
$Comp
L Device:LED_Small D2
U 1 1
P 7950 5200
F 0 "D2" V 7996 5130 50  0000 R CNN
F 1 "APTD3216SURCK" V 7850 5500 50  0000 R CNN
F 2 "LED_SMD:LED_1206_3216Metric" V 7950 5200 50  0001 C CNN
F 3 "~" V 7950 5200 50  0001 C CNN
	1    7950 5200
	0    -1   -1   0   
$EndComp
$Comp
L Device:LED_Small D3
U 1 1
P 8500 5200
F 0 "D3" V 8546 5130 50  0000 R CNN
F 1 "APTD3216SURCK" V 8250 5500 50  0000 R CNN
F 2 "LED_SMD:LED_1206_3216Metric" V 8500 5200 50  0001 C CNN
F 3 "~" V 8500 5200 50  0001 C CNN
	1    8500 5200
	0    -1   -1   0   
$EndComp
$Comp
L Device:LED_Small D5
U 1 1
P 9050 5200
F 0 "D5" V 9096 5130 50  0000 R CNN
F 1 "APTD3216SURCK" V 8950 5500 50  0000 R CNN
F 2 "LED_SMD:LED_1206_3216Metric" V 9050 5200 50  0001 C CNN
F 3 "~" V 9050 5200 50  0001 C CNN
	1    9050 5200
	0    -1   -1   0   
$EndComp
$Comp
L Device:LED_Small D6
U 1 1
P 9600 5200
F 0 "D6" V 9646 5130 50  0000 R CNN
F 1 "APTD3216SURCK" V 9350 5500 50  0000 R CNN
F 2 "LED_SMD:LED_1206_3216Metric" V 9600 5200 50  0001 C CNN
F 3 "~" V 9600 5200 50  0001 C CNN
	1    9600 5200
	0    -1   -1   0   
$EndComp
$Comp
L Device:R_Small R13
U 1 1
P 7950 4900
F 0 "R13" H 8009 4946 50  0000 L CNN
F 1 "1k" H 8009 4855 50  0000 L CNN
F 2 "Resistor_SMD:R_1206_3216Metric_Pad1.42x1.75mm_HandSolder" H 7950 4900 50  0001 C CNN
F 3 "~" H 7950 4900 50  0001 C CNN
	1    7950 4900
	1    0    0    -1  
$EndComp
$Comp
L Device:R_Small R14
U 1 1
P 8500 4900
F 0 "R14" H 8559 4946 50  0000 L CNN
F 1 "1k" H 8559 4855 50  0000 L CNN
F 2 "Resistor_SMD:R_1206_3216Metric_Pad1.42x1.75mm_HandSolder" H 8500 4900 50  0001 C CNN
F 3 "~" H 8500 4900 50  0001 C CNN
	1    8500 4900
	1    0    0    -1  
$EndComp
$Comp
L Device:R_Small R15
U 1 1
P 9050 4900
F 0 "R15" H 9109 4946 50  0000 L CNN
F 1 "1k" H 9109 4855 50  0000 L CNN
F 2 "Resistor_SMD:R_1206_3216Metric_Pad1.42x1.75mm_HandSolder" H 9050 4900 50  0001 C CNN
F 3 "~" H 9050 4900 50  0001 C CNN
	1    9050 4900
	1    0    0    -1  
$EndComp
$Comp
L Device:R_Small R16
U 1 1
P 9600 4900
F 0 "R16" H 9659 4946 50  0000 L CNN
F 1 "1k" H 9659 4855 50  0000 L CNN
F 2 "Resistor_SMD:R_1206_3216Metric_Pad1.42x1.75mm_HandSolder" H 9600 4900 50  0001 C CNN
F 3 "~" H 9600 4900 50  0001 C CNN
	1    9600 4900
	1    0    0    -1  
$EndComp
Wire Wire Line
	7950 4650 7950 4800
Wire Wire Line
	8500 4550 8500 4800
Wire Wire Line
	9050 4450 9050 4800
Wire Wire Line
	9600 4350 9600 4800
$Comp
L power:GND #PWR034
U 1 1
P 7950 5400
F 0 "#PWR034" H 7950 5150 50  0001 C CNN
F 1 "GND" H 7955 5227 50  0000 C CNN
F 2 "" H 7950 5400 50  0001 C CNN
F 3 "" H 7950 5400 50  0001 C CNN
	1    7950 5400
	1    0    0    -1  
$EndComp
Wire Wire Line
	7950 5300 7950 5350
Wire Wire Line
	7950 5350 8500 5350
Wire Wire Line
	9600 5350 9600 5300
Connection ~ 7950 5350
Wire Wire Line
	7950 5350 7950 5400
Wire Wire Line
	9050 5300 9050 5350
Connection ~ 9050 5350
Wire Wire Line
	9050 5350 9600 5350
Wire Wire Line
	8500 5300 8500 5350
Connection ~ 8500 5350
Wire Wire Line
	8500 5350 9050 5350
Wire Wire Line
	8500 5000 8500 5100
Wire Wire Line
	7950 5000 7950 5100
Wire Wire Line
	9050 5000 9050 5100
Wire Wire Line
	9600 5000 9600 5100
Wire Wire Line
	6100 3850 7150 3850
Wire Wire Line
	6100 4350 9600 4350
Wire Wire Line
	6100 4450 9050 4450
Wire Wire Line
	6100 4550 8500 4550
Wire Wire Line
	6100 4650 7950 4650
Wire Wire Line
	6100 4850 7150 4850
Wire Wire Line
	6100 4750 7150 4750
Text Label 9400 4350 0    50   ~ 0
LED1
Text Label 8850 4450 0    50   ~ 0
LED2
Text Label 8300 4550 0    50   ~ 0
LED3
Text Label 7750 4650 0    50   ~ 0
LED4
Text Label 7750 4750 0    50   ~ 0
LED5
$Comp
L Device:D_Schottky D4
U 1 1
P 9000 1050
F 0 "D4" H 9000 833 50  0000 C CNN
F 1 "B540C-13-F" H 9000 924 50  0000 C CNN
F 2 "Diode_SMD:D_SMC_Handsoldering" H 9000 1050 50  0001 C CNN
F 3 "~" H 9000 1050 50  0001 C CNN
	1    9000 1050
	-1   0    0    1   
$EndComp
Wire Wire Line
	8850 1050 8000 1050
Connection ~ 8000 1050
Wire Wire Line
	9150 1050 9900 1050
Connection ~ 9900 1050
Wire Notes Line
	500  2800 9900 2800
Wire Notes Line
	9900 2800 9900 2500
Wire Notes Line
	9900 2500 11200 2500
Wire Wire Line
	4000 2500 4000 2550
Text Notes 500  2800 0    50   ~ 0
POWER CONVERSION SECTION
Wire Notes Line
	500  6450 6950 6450
Wire Notes Line
	6950 6450 6950 6550
Text Notes 500  7750 0    50   ~ 0
LOW VOLTAGE POWER SUPPLY
Text Notes 500  6450 0    50   ~ 0
CONTROL SECTION
Text Notes 8600 4750 0    50   ~ 0
STATUS INDICATOR LEDS
Text Label 3650 4350 0    50   ~ 0
PB0
Text Label 3650 4450 0    50   ~ 0
PB1
Text Label 3650 4550 0    50   ~ 0
PB3
Text Label 3650 4650 0    50   ~ 0
PB4
Text Label 3650 4750 0    50   ~ 0
PB5
Text Label 3650 4850 0    50   ~ 0
PB6
Text Label 3650 4950 0    50   ~ 0
PB7
Text Notes 2750 5050 0    50   ~ 0
EXTERNAL COMMUNICATION
Text GLabel 7150 3750 2    50   Input ~ 0
ADC1_IN4
Wire Wire Line
	7150 3750 6100 3750
Text Label 6350 3750 0    50   ~ 0
IN_TSENSE
Text GLabel 6600 5750 0    50   Input ~ 0
ADC1_IN4
$Comp
L Device:R_Small R11
U 1 1
P 7200 5600
F 0 "R11" H 7259 5646 50  0000 L CNN
F 1 "10k" H 7259 5555 50  0000 L CNN
F 2 "Resistor_SMD:R_1206_3216Metric_Pad1.42x1.75mm_HandSolder" H 7200 5600 50  0001 C CNN
F 3 "~" H 7200 5600 50  0001 C CNN
	1    7200 5600
	1    0    0    -1  
$EndComp
$Comp
L power:+3.3V #PWR031
U 1 1
P 7200 5450
F 0 "#PWR031" H 7200 5300 50  0001 C CNN
F 1 "+3.3V" H 7215 5623 50  0000 C CNN
F 2 "" H 7200 5450 50  0001 C CNN
F 3 "" H 7200 5450 50  0001 C CNN
	1    7200 5450
	1    0    0    -1  
$EndComp
$Comp
L Device:Thermistor_NTC TH1
U 1 1
P 7200 5950
F 0 "TH1" H 7298 5996 50  0000 L CNN
F 1 "NCP21XV103J03RA" H 7298 5905 50  0000 L CNN
F 2 "Resistor_SMD:R_0805_2012Metric_Pad1.15x1.40mm_HandSolder" H 7200 6000 50  0001 C CNN
F 3 "~" H 7200 6000 50  0001 C CNN
	1    7200 5950
	1    0    0    -1  
$EndComp
$Comp
L Device:C_Small C15
U 1 1
P 6750 5950
F 0 "C15" H 6658 5904 50  0000 R CNN
F 1 "1n" H 6658 5995 50  0000 R CNN
F 2 "Capacitor_SMD:C_1206_3216Metric_Pad1.42x1.75mm_HandSolder" H 6750 5950 50  0001 C CNN
F 3 "~" H 6750 5950 50  0001 C CNN
	1    6750 5950
	-1   0    0    1   
$EndComp
$Comp
L power:GND #PWR029
U 1 1
P 6750 6100
F 0 "#PWR029" H 6750 5850 50  0001 C CNN
F 1 "GND" H 6755 5927 50  0000 C CNN
F 2 "" H 6750 6100 50  0001 C CNN
F 3 "" H 6750 6100 50  0001 C CNN
	1    6750 6100
	1    0    0    -1  
$EndComp
$Comp
L power:GND #PWR032
U 1 1
P 7200 6150
F 0 "#PWR032" H 7200 5900 50  0001 C CNN
F 1 "GND" H 7205 5977 50  0000 C CNN
F 2 "" H 7200 6150 50  0001 C CNN
F 3 "" H 7200 6150 50  0001 C CNN
	1    7200 6150
	1    0    0    -1  
$EndComp
Wire Wire Line
	7200 5450 7200 5500
Wire Wire Line
	7200 5700 7200 5750
Wire Wire Line
	7200 6100 7200 6150
Wire Wire Line
	7200 5750 6750 5750
Connection ~ 7200 5750
Wire Wire Line
	7200 5750 7200 5800
Wire Wire Line
	6750 6050 6750 6100
Wire Wire Line
	6750 5850 6750 5750
Connection ~ 6750 5750
Wire Wire Line
	6750 5750 6600 5750
Text Notes 6650 5650 0    50   ~ 0
BAT TSENSE
$Comp
L stm32f334_1S_charger:BUK9M52-40E Q1
U 1 1
P 4950 1400
F 0 "Q1" H 5128 1421 50  0000 L CNN
F 1 "BUK9M52-40E" H 5100 1200 50  0000 L CNN
F 2 "Package_TO_SOT_SMD:LFPAK33" H 4950 1400 50  0001 C CNN
F 3 "" H 4950 1400 50  0001 C CNN
	1    4950 1400
	1    0    0    -1  
$EndComp
Wire Wire Line
	4750 1050 4950 1050
Wire Wire Line
	4850 1650 4850 1700
Connection ~ 4850 1700
Wire Wire Line
	4850 1700 4950 1700
Wire Wire Line
	4950 1700 5050 1700
Wire Wire Line
	5050 1700 5050 1650
Wire Wire Line
	4950 1200 4950 1050
Connection ~ 4950 1050
Wire Wire Line
	4950 1050 5550 1050
$Comp
L Device:D_Schottky D1
U 1 1
P 6550 1050
F 0 "D1" H 6550 833 50  0000 C CNN
F 1 "B540C-13-F" H 6550 924 50  0000 C CNN
F 2 "Diode_SMD:D_SMC_Handsoldering" H 6550 1050 50  0001 C CNN
F 3 "~" H 6550 1050 50  0001 C CNN
	1    6550 1050
	-1   0    0    1   
$EndComp
Connection ~ 6350 1050
Wire Wire Line
	6350 1050 6200 1050
$EndSCHEMATC
